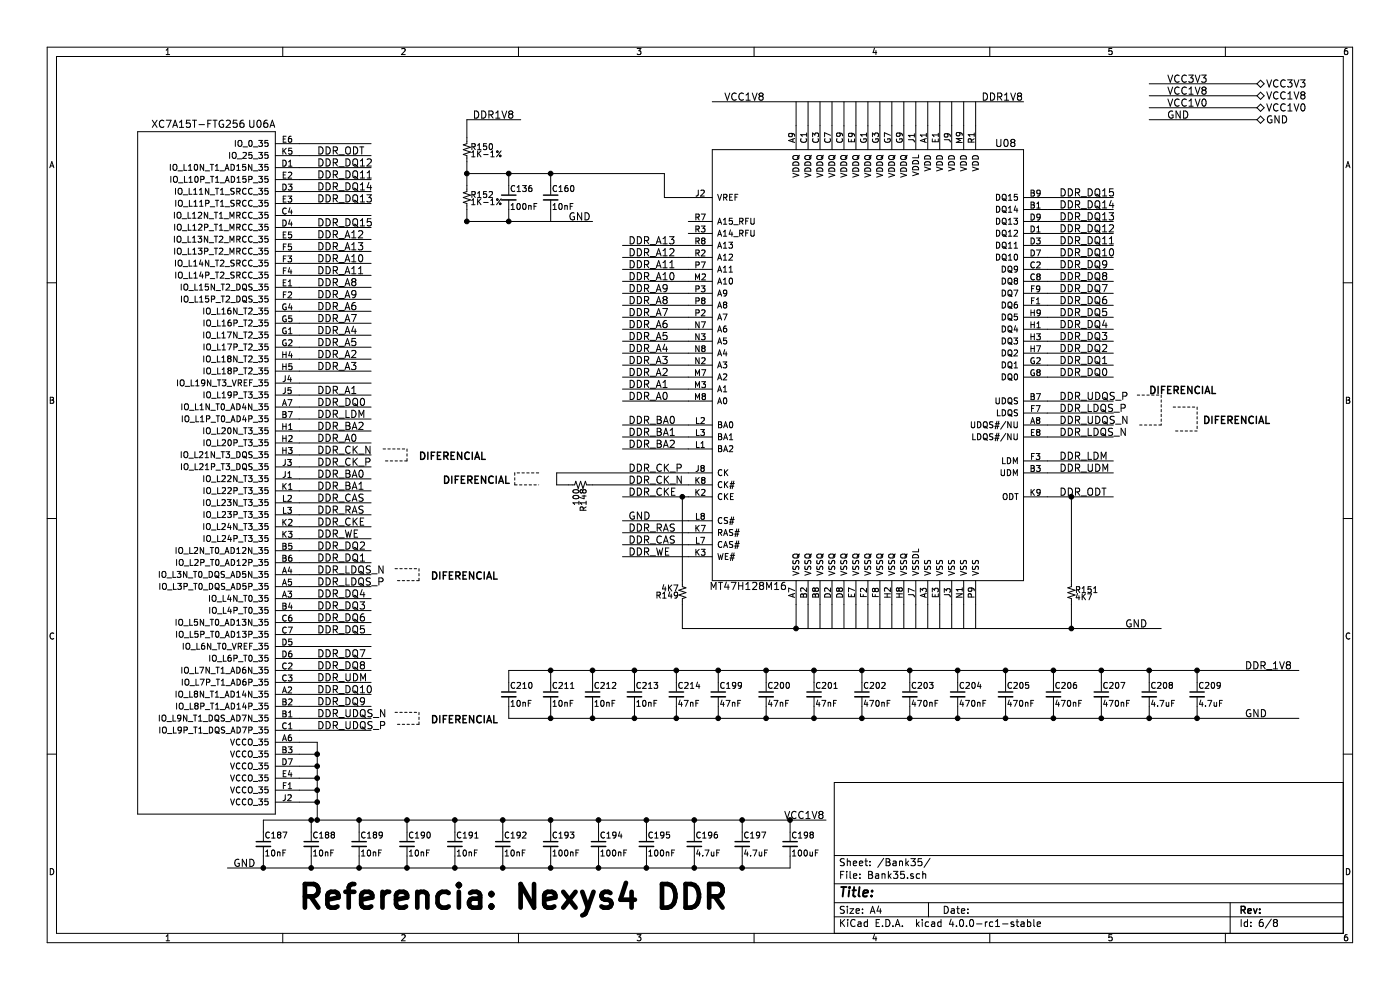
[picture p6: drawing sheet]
EESchema Schematic File Version 2
LIBS:r_small
LIBS:power
LIBS:device
LIBS:transistors
LIBS:conn
LIBS:linear
LIBS:regul
LIBS:74xx
LIBS:cmos4000
LIBS:adc-dac
LIBS:memory
LIBS:xilinx
LIBS:microcontrollers
LIBS:dsp
LIBS:microchip
LIBS:analog_switches
LIBS:motorola
LIBS:texas
LIBS:intel
LIBS:audio
LIBS:interface
LIBS:digital-audio
LIBS:philips
LIBS:display
LIBS:cypress
LIBS:siliconi
LIBS:opto
LIBS:atmel
LIBS:contrib
LIBS:XilinxArtix7
LIBS:valves
LIBS:EduCiaaXSchLibrary
LIBS:ft2232h
LIBS:EduCiaaX-cache
EELAYER 25 0
EELAYER END
$Descr A4 11693 8268
encoding utf-8
Sheet 6 8
Title ""
Date ""
Rev ""
Comp ""
Comment1 ""
Comment2 ""
Comment3 ""
Comment4 ""
$EndDescr
$Comp
L XC7A15T-FTG256 U06
U 1 1
P 2300 1100
F 0 "U06" H 2300 1160 60  0000 R CNN
F 1 "XC7A15T-FTG256" H 2050 1160 60  0000 R CNN
F 2 "" H 2300 1050 60  0000 C CNN
F 3 "" H 2300 1050 60  0000 C CNN
	1    2300 1100
	1    0    0    -1  
$EndComp
Text HLabel 10500 700  2    60   BiDi ~ 0
VCC3V3
Text HLabel 10500 800  2    60   BiDi ~ 0
VCC1V8
Text HLabel 10500 900  2    60   BiDi ~ 0
VCC1V0
Wire Wire Line
	10500 700  9600 700 
Wire Wire Line
	10500 800  9600 800 
Wire Wire Line
	10500 900  9600 900 
Text Label 9750 700  0    60   ~ 0
VCC3V3
Text Label 9750 800  0    60   ~ 0
VCC1V8
Text Label 9750 900  0    60   ~ 0
VCC1V0
Text HLabel 10500 1000 2    60   BiDi ~ 0
GND
Wire Wire Line
	10500 1000 9600 1000
Text Label 9750 1000 0    60   ~ 0
GND
$Comp
L MT47H128M16 U8
U 1 1
P 8550 1250
AR Path="/561AFDE0" Ref="U8"  Part="1" 
AR Path="/5612E183/561AFDE0" Ref="U08"  Part="1" 
F 0 "U08" H 8400 1300 60  0000 C CNN
F 1 "MT47H128M16" H 6250 -2400 60  0000 C CNN
F 2 "" H 8550 1250 60  0000 C CNN
F 3 "" H 8550 1250 60  0000 C CNN
	1    8550 1250
	1    0    0    -1  
$EndComp
Wire Wire Line
	6650 1050 6650 850 
Wire Wire Line
	6750 850  6750 1050
Wire Wire Line
	6850 1050 6850 850 
Wire Wire Line
	6950 1050 6950 850 
Wire Wire Line
	7050 1050 7050 850 
Wire Wire Line
	7150 1050 7150 850 
Wire Wire Line
	7250 1050 7250 850 
Wire Wire Line
	7350 1050 7350 850 
Wire Wire Line
	7450 1050 7450 850 
Wire Wire Line
	7550 1050 7550 850 
Wire Wire Line
	7650 1050 7650 850 
Wire Wire Line
	7750 1050 7750 850 
Wire Wire Line
	7850 1050 7850 850 
Wire Wire Line
	7950 1050 7950 850 
Wire Wire Line
	8050 1050 8050 850 
Wire Wire Line
	8150 1050 8150 850 
Wire Wire Line
	5950 850  8550 850 
Text Label 6050 850  0    60   ~ 0
VCC1V8
Text Label 8200 850  0    60   ~ 0
DDR1V8
Wire Wire Line
	8750 1650 9300 1650
Wire Wire Line
	9300 1750 8750 1750
Wire Wire Line
	8750 1850 9300 1850
Wire Wire Line
	9300 1950 8750 1950
Wire Wire Line
	8750 2050 9300 2050
Wire Wire Line
	9300 2150 8750 2150
Wire Wire Line
	8750 2250 9300 2250
Wire Wire Line
	9300 2350 8750 2350
Wire Wire Line
	8750 2450 9300 2450
Wire Wire Line
	9300 2550 8750 2550
Wire Wire Line
	8750 2650 9300 2650
Wire Wire Line
	9300 2750 8750 2750
Wire Wire Line
	8750 2850 9300 2850
Wire Wire Line
	9300 2950 8750 2950
Wire Wire Line
	8750 3050 9300 3050
Wire Wire Line
	9300 3150 8750 3150
Wire Wire Line
	8750 3350 9300 3350
Wire Wire Line
	9300 3450 8750 3450
Wire Wire Line
	8750 3550 9300 3550
Wire Wire Line
	8750 3650 9300 3650
Wire Wire Line
	8750 3850 9300 3850
Wire Wire Line
	9300 3950 8750 3950
Wire Wire Line
	8750 4150 9300 4150
Wire Wire Line
	5750 2050 5200 2050
Wire Wire Line
	5200 2150 5750 2150
Wire Wire Line
	5750 2250 5200 2250
Wire Wire Line
	5200 2350 5750 2350
Wire Wire Line
	5750 2450 5200 2450
Wire Wire Line
	5200 2550 5750 2550
Wire Wire Line
	5750 2650 5200 2650
Wire Wire Line
	5200 2750 5750 2750
Wire Wire Line
	5750 2850 5200 2850
Wire Wire Line
	5200 2950 5750 2950
Wire Wire Line
	5750 3050 5200 3050
Wire Wire Line
	5200 3150 5750 3150
Wire Wire Line
	5750 3250 5200 3250
Wire Wire Line
	5200 3350 5750 3350
Wire Wire Line
	5750 3550 5200 3550
Wire Wire Line
	5200 3650 5750 3650
Wire Wire Line
	5750 3750 5200 3750
Wire Wire Line
	4650 3950 5750 3950
Wire Wire Line
	4950 4050 5750 4050
Wire Wire Line
	5200 4150 5750 4150
Wire Wire Line
	5750 4350 5200 4350
Wire Wire Line
	5200 4450 5750 4450
Wire Wire Line
	5750 4550 5200 4550
Wire Wire Line
	5200 4650 5750 4650
Wire Wire Line
	6650 5050 6650 5250
Wire Wire Line
	6750 5250 6750 5050
Wire Wire Line
	6850 5050 6850 5250
Wire Wire Line
	6950 5250 6950 5050
Wire Wire Line
	7050 5050 7050 5250
Wire Wire Line
	7150 5250 7150 5050
Wire Wire Line
	7250 5050 7250 5250
Wire Wire Line
	7350 5250 7350 5050
Wire Wire Line
	7450 5050 7450 5250
Wire Wire Line
	7550 5050 7550 5250
Wire Wire Line
	7650 5250 7650 5050
Wire Wire Line
	7750 5050 7750 5250
Wire Wire Line
	7850 5250 7850 5050
Wire Wire Line
	7950 5050 7950 5250
Wire Wire Line
	8050 5050 8050 5250
Wire Wire Line
	8150 5250 8150 5050
Wire Wire Line
	5700 5250 9700 5250
Wire Wire Line
	8950 5250 8950 5050
$Comp
L R_ R151
U 1 1
P 8950 4950
F 0 "R151" H 8980 4970 50  0000 L CNN
F 1 "4K7" H 8980 4910 50  0000 L CNN
F 2 "" H 8950 4950 60  0000 C CNN
F 3 "" H 8950 4950 60  0000 C CNN
	1    8950 4950
	1    0    0    -1  
$EndComp
Wire Wire Line
	8950 4850 8950 4150
Connection ~ 8950 4150
$Comp
L C_Small C160
U 1 1
P 4600 1650
F 0 "C160" H 4610 1720 50  0000 L CNN
F 1 "10nF" H 4610 1570 50  0000 L CNN
F 2 "" H 4600 1650 60  0000 C CNN
F 3 "" H 4600 1650 60  0000 C CNN
	1    4600 1650
	1    0    0    -1  
$EndComp
$Comp
L C_Small C136
U 1 1
P 4250 1650
F 0 "C136" H 4260 1720 50  0000 L CNN
F 1 "100nF" H 4260 1570 50  0000 L CNN
F 2 "" H 4250 1650 60  0000 C CNN
F 3 "" H 4250 1650 60  0000 C CNN
	1    4250 1650
	1    0    0    -1  
$EndComp
$Comp
L R_ R152
U 1 1
P 3900 1650
F 0 "R152" H 3930 1670 50  0000 L CNN
F 1 "1K-1%" H 3930 1610 50  0000 L CNN
F 2 "" H 3900 1650 60  0000 C CNN
F 3 "" H 3900 1650 60  0000 C CNN
	1    3900 1650
	1    0    0    -1  
$EndComp
$Comp
L R_ R150
U 1 1
P 3900 1250
F 0 "R150" H 3930 1270 50  0000 L CNN
F 1 "1K-1%" H 3930 1210 50  0000 L CNN
F 2 "" H 3900 1250 60  0000 C CNN
F 3 "" H 3900 1250 60  0000 C CNN
	1    3900 1250
	1    0    0    -1  
$EndComp
Wire Wire Line
	4600 1750 4600 1850
Wire Wire Line
	3900 1750 3900 1850
Connection ~ 3900 1850
Wire Wire Line
	4250 1750 4250 1850
Connection ~ 4250 1850
Wire Wire Line
	3900 1550 3900 1350
Wire Wire Line
	3900 1450 5550 1450
Wire Wire Line
	5550 1450 5550 1650
Wire Wire Line
	5550 1650 5750 1650
Connection ~ 3900 1450
Wire Wire Line
	4600 1550 4600 1450
Connection ~ 4600 1450
Wire Wire Line
	4250 1550 4250 1450
Connection ~ 4250 1450
Wire Wire Line
	3900 1150 3900 1000
Wire Wire Line
	3900 1000 4350 1000
Wire Wire Line
	3900 1850 4950 1850
Text Label 4750 1850 0    60   ~ 0
GND
Text Label 3950 1000 0    60   ~ 0
DDR1V8
Text Label 5250 2050 0    60   ~ 0
DDR_A13
Text Label 5250 2150 0    60   ~ 0
DDR_A12
Text Label 5250 2250 0    60   ~ 0
DDR_A11
Text Label 5250 2350 0    60   ~ 0
DDR_A10
Text Label 5250 2450 0    60   ~ 0
DDR_A9
Text Label 5250 2550 0    60   ~ 0
DDR_A8
Text Label 5250 2650 0    60   ~ 0
DDR_A7
Text Label 5250 2750 0    60   ~ 0
DDR_A6
Text Label 5250 2850 0    60   ~ 0
DDR_A5
Text Label 5250 2950 0    60   ~ 0
DDR_A4
Text Label 5250 3050 0    60   ~ 0
DDR_A3
Text Label 5250 3150 0    60   ~ 0
DDR_A2
Text Label 5250 3250 0    60   ~ 0
DDR_A1
Text Label 5250 3350 0    60   ~ 0
DDR_A0
Text Label 5250 3550 0    60   ~ 0
DDR_BA0
Text Label 5250 3650 0    60   ~ 0
DDR_BA1
Text Label 5250 3750 0    60   ~ 0
DDR_BA2
Text Label 5250 3950 0    60   ~ 0
DDR_CK_P
Text Label 5250 4050 0    60   ~ 0
DDR_CK_N
Text Label 5250 4150 0    60   ~ 0
DDR_CKE
Text Label 5250 4450 0    60   ~ 0
DDR_RAS
Text Label 5250 4550 0    60   ~ 0
DDR_CAS
Text Label 5250 4650 0    60   ~ 0
DDR_WE
$Comp
L R_ R148
U 1 1
P 4850 4050
F 0 "R148" H 4880 4070 50  0000 L CNN
F 1 "100" H 4880 4010 50  0000 L CNN
F 2 "" H 4850 4050 60  0000 C CNN
F 3 "" H 4850 4050 60  0000 C CNN
	1    4850 4050
	0    1    1    0   
$EndComp
Wire Wire Line
	4650 3950 4650 4050
Wire Wire Line
	4650 4050 4750 4050
$Comp
L R_ R149
U 1 1
P 5700 4950
F 0 "R149" H 5730 4970 50  0000 L CNN
F 1 "4K7" H 5730 4910 50  0000 L CNN
F 2 "" H 5700 4950 60  0000 C CNN
F 3 "" H 5700 4950 60  0000 C CNN
	1    5700 4950
	-1   0    0    1   
$EndComp
Wire Wire Line
	5700 4150 5700 4850
Connection ~ 5700 4150
Wire Wire Line
	5700 5050 5700 5250
Connection ~ 6650 5250
Text Label 9400 5250 0    60   ~ 0
GND
Text Label 8850 1650 0    60   ~ 0
DDR_DQ15
Text Label 8850 1750 0    60   ~ 0
DDR_DQ14
Text Label 8850 1850 0    60   ~ 0
DDR_DQ13
Text Label 8850 1950 0    60   ~ 0
DDR_DQ12
Text Label 8850 2050 0    60   ~ 0
DDR_DQ11
Text Label 8850 2150 0    60   ~ 0
DDR_DQ10
Text Label 8850 2250 0    60   ~ 0
DDR_DQ9
Text Label 8850 2350 0    60   ~ 0
DDR_DQ8
Text Label 8850 2450 0    60   ~ 0
DDR_DQ7
Text Label 8850 2550 0    60   ~ 0
DDR_DQ6
Text Label 8850 2650 0    60   ~ 0
DDR_DQ5
Text Label 8850 2750 0    60   ~ 0
DDR_DQ4
Text Label 8850 2850 0    60   ~ 0
DDR_DQ3
Text Label 8850 2950 0    60   ~ 0
DDR_DQ2
Text Label 8850 3050 0    60   ~ 0
DDR_DQ1
Text Label 8850 3150 0    60   ~ 0
DDR_DQ0
Text Label 8850 3350 0    60   ~ 0
DDR_UDQS_P
Text Label 8850 3450 0    60   ~ 0
DDR_LDQS_P
Text Label 8850 3550 0    60   ~ 0
DDR_UDQS_N
Text Label 8850 3650 0    60   ~ 0
DDR_LDQS_N
Text Label 8850 3850 0    60   ~ 0
DDR_LDM
Text Label 8850 3950 0    60   ~ 0
DDR_UDM
Text Label 8850 4150 0    60   ~ 0
DDR_ODT
Connection ~ 8950 5250
$Comp
L C_Small C209
U 1 1
P 10000 5800
F 0 "C209" H 10010 5870 50  0000 L CNN
F 1 "4.7uF" H 10010 5720 50  0000 L CNN
F 2 "" H 10000 5800 60  0000 C CNN
F 3 "" H 10000 5800 60  0000 C CNN
	1    10000 5800
	1    0    0    -1  
$EndComp
$Comp
L C_Small C208
U 1 1
P 9600 5800
F 0 "C208" H 9610 5870 50  0000 L CNN
F 1 "4.7uF" H 9610 5720 50  0000 L CNN
F 2 "" H 9600 5800 60  0000 C CNN
F 3 "" H 9600 5800 60  0000 C CNN
	1    9600 5800
	1    0    0    -1  
$EndComp
$Comp
L C_Small C207
U 1 1
P 9200 5800
F 0 "C207" H 9210 5870 50  0000 L CNN
F 1 "470nF" H 9210 5720 50  0000 L CNN
F 2 "" H 9200 5800 60  0000 C CNN
F 3 "" H 9200 5800 60  0000 C CNN
	1    9200 5800
	1    0    0    -1  
$EndComp
$Comp
L C_Small C206
U 1 1
P 8800 5800
F 0 "C206" H 8810 5870 50  0000 L CNN
F 1 "470nF" H 8810 5720 50  0000 L CNN
F 2 "" H 8800 5800 60  0000 C CNN
F 3 "" H 8800 5800 60  0000 C CNN
	1    8800 5800
	1    0    0    -1  
$EndComp
$Comp
L C_Small C205
U 1 1
P 8400 5800
F 0 "C205" H 8410 5870 50  0000 L CNN
F 1 "470nF" H 8410 5720 50  0000 L CNN
F 2 "" H 8400 5800 60  0000 C CNN
F 3 "" H 8400 5800 60  0000 C CNN
	1    8400 5800
	1    0    0    -1  
$EndComp
$Comp
L C_Small C204
U 1 1
P 8000 5800
F 0 "C204" H 8010 5870 50  0000 L CNN
F 1 "470nF" H 8010 5720 50  0000 L CNN
F 2 "" H 8000 5800 60  0000 C CNN
F 3 "" H 8000 5800 60  0000 C CNN
	1    8000 5800
	1    0    0    -1  
$EndComp
$Comp
L C_Small C203
U 1 1
P 7600 5800
F 0 "C203" H 7610 5870 50  0000 L CNN
F 1 "470nF" H 7610 5720 50  0000 L CNN
F 2 "" H 7600 5800 60  0000 C CNN
F 3 "" H 7600 5800 60  0000 C CNN
	1    7600 5800
	1    0    0    -1  
$EndComp
$Comp
L C_Small C202
U 1 1
P 7200 5800
F 0 "C202" H 7210 5870 50  0000 L CNN
F 1 "470nF" H 7210 5720 50  0000 L CNN
F 2 "" H 7200 5800 60  0000 C CNN
F 3 "" H 7200 5800 60  0000 C CNN
	1    7200 5800
	1    0    0    -1  
$EndComp
$Comp
L C_Small C201
U 1 1
P 6800 5800
F 0 "C201" H 6810 5870 50  0000 L CNN
F 1 "47nF" H 6810 5720 50  0000 L CNN
F 2 "" H 6800 5800 60  0000 C CNN
F 3 "" H 6800 5800 60  0000 C CNN
	1    6800 5800
	1    0    0    -1  
$EndComp
$Comp
L C_Small C200
U 1 1
P 6400 5800
F 0 "C200" H 6410 5870 50  0000 L CNN
F 1 "47nF" H 6410 5720 50  0000 L CNN
F 2 "" H 6400 5800 60  0000 C CNN
F 3 "" H 6400 5800 60  0000 C CNN
	1    6400 5800
	1    0    0    -1  
$EndComp
$Comp
L C_Small C199
U 1 1
P 6000 5800
F 0 "C199" H 6010 5870 50  0000 L CNN
F 1 "47nF" H 6010 5720 50  0000 L CNN
F 2 "" H 6000 5800 60  0000 C CNN
F 3 "" H 6000 5800 60  0000 C CNN
	1    6000 5800
	1    0    0    -1  
$EndComp
$Comp
L C_Small C214
U 1 1
P 5650 5800
F 0 "C214" H 5660 5870 50  0000 L CNN
F 1 "47nF" H 5660 5720 50  0000 L CNN
F 2 "" H 5650 5800 60  0000 C CNN
F 3 "" H 5650 5800 60  0000 C CNN
	1    5650 5800
	1    0    0    -1  
$EndComp
$Comp
L C_Small C213
U 1 1
P 5300 5800
F 0 "C213" H 5310 5870 50  0000 L CNN
F 1 "10nF" H 5310 5720 50  0000 L CNN
F 2 "" H 5300 5800 60  0000 C CNN
F 3 "" H 5300 5800 60  0000 C CNN
	1    5300 5800
	1    0    0    -1  
$EndComp
$Comp
L C_Small C212
U 1 1
P 4950 5800
F 0 "C212" H 4960 5870 50  0000 L CNN
F 1 "10nF" H 4960 5720 50  0000 L CNN
F 2 "" H 4950 5800 60  0000 C CNN
F 3 "" H 4950 5800 60  0000 C CNN
	1    4950 5800
	1    0    0    -1  
$EndComp
$Comp
L C_Small C211
U 1 1
P 4600 5800
F 0 "C211" H 4610 5870 50  0000 L CNN
F 1 "10nF" H 4610 5720 50  0000 L CNN
F 2 "" H 4600 5800 60  0000 C CNN
F 3 "" H 4600 5800 60  0000 C CNN
	1    4600 5800
	1    0    0    -1  
$EndComp
$Comp
L C_Small C210
U 1 1
P 4250 5800
F 0 "C210" H 4260 5870 50  0000 L CNN
F 1 "10nF" H 4260 5720 50  0000 L CNN
F 2 "" H 4250 5800 60  0000 C CNN
F 3 "" H 4250 5800 60  0000 C CNN
	1    4250 5800
	1    0    0    -1  
$EndComp
Text Label 10400 5600 0    60   ~ 0
DDR_1V8
Text Label 10400 6000 0    60   ~ 0
GND
Text Label 5250 4350 0    60   ~ 0
GND
Wire Wire Line
	2500 1200 3100 1200
Wire Wire Line
	3100 1300 2500 1300
Wire Wire Line
	2500 1400 3100 1400
Wire Wire Line
	3100 1500 2500 1500
Wire Wire Line
	2500 1600 3100 1600
Wire Wire Line
	3100 1700 2500 1700
Wire Wire Line
	2500 1800 3100 1800
Wire Wire Line
	3100 1900 2500 1900
Wire Wire Line
	2500 2000 3100 2000
Wire Wire Line
	3100 2100 2500 2100
Wire Wire Line
	2500 2200 3100 2200
Wire Wire Line
	3100 2300 2500 2300
Wire Wire Line
	2500 2400 3100 2400
Wire Wire Line
	3100 2500 2500 2500
Wire Wire Line
	2500 2600 3100 2600
Wire Wire Line
	3100 2700 2500 2700
Wire Wire Line
	2500 2800 3100 2800
Wire Wire Line
	3100 2900 2500 2900
Wire Wire Line
	2500 3000 3100 3000
Wire Wire Line
	3100 3100 2500 3100
Wire Wire Line
	2500 3200 3100 3200
Wire Wire Line
	3100 3300 2500 3300
Wire Wire Line
	2500 3400 3100 3400
Wire Wire Line
	3100 3500 2500 3500
Wire Wire Line
	2500 3600 3100 3600
Wire Wire Line
	3100 3700 2500 3700
Wire Wire Line
	2500 3800 3100 3800
Wire Wire Line
	3100 3900 2500 3900
Wire Wire Line
	2500 4000 3100 4000
Wire Wire Line
	3100 4100 2500 4100
Wire Wire Line
	2500 4200 3100 4200
Wire Wire Line
	2500 4300 3100 4300
Wire Wire Line
	3100 4400 2500 4400
Wire Wire Line
	2500 4500 3100 4500
Wire Wire Line
	3100 4600 2500 4600
Wire Wire Line
	2500 4700 3100 4700
Wire Wire Line
	3100 4800 2500 4800
Wire Wire Line
	2500 4900 3100 4900
Wire Wire Line
	3100 5000 2500 5000
Wire Wire Line
	2500 5100 3100 5100
Wire Wire Line
	3100 5200 2500 5200
Wire Wire Line
	2500 5300 3100 5300
Wire Wire Line
	3100 5400 2500 5400
Wire Wire Line
	2500 5500 3100 5500
Wire Wire Line
	3100 5600 2500 5600
Wire Wire Line
	2500 5700 3100 5700
Wire Wire Line
	2500 5800 3100 5800
Wire Wire Line
	3100 5900 2500 5900
Wire Wire Line
	2500 6000 3100 6000
Wire Wire Line
	3100 6100 2500 6100
Wire Wire Line
	2500 6200 2650 6200
Wire Wire Line
	2650 6200 2650 6850
Wire Wire Line
	2500 6300 2650 6300
Connection ~ 2650 6300
Wire Wire Line
	2650 6400 2500 6400
Connection ~ 2650 6400
Wire Wire Line
	2500 6500 2650 6500
Connection ~ 2650 6500
Wire Wire Line
	2650 6600 2500 6600
Connection ~ 2650 6600
Connection ~ 2650 6700
$Comp
L C_Small C187
U 1 1
P 2200 7050
F 0 "C187" H 2210 7120 50  0000 L CNN
F 1 "10nF" H 2210 6970 50  0000 L CNN
F 2 "" H 2200 7050 60  0000 C CNN
F 3 "" H 2200 7050 60  0000 C CNN
	1    2200 7050
	1    0    0    -1  
$EndComp
$Comp
L C_Small C188
U 1 1
P 2600 7050
F 0 "C188" H 2610 7120 50  0000 L CNN
F 1 "10nF" H 2610 6970 50  0000 L CNN
F 2 "" H 2600 7050 60  0000 C CNN
F 3 "" H 2600 7050 60  0000 C CNN
	1    2600 7050
	1    0    0    -1  
$EndComp
$Comp
L C_Small C189
U 1 1
P 3000 7050
F 0 "C189" H 3010 7120 50  0000 L CNN
F 1 "10nF" H 3010 6970 50  0000 L CNN
F 2 "" H 3000 7050 60  0000 C CNN
F 3 "" H 3000 7050 60  0000 C CNN
	1    3000 7050
	1    0    0    -1  
$EndComp
$Comp
L C_Small C190
U 1 1
P 3400 7050
F 0 "C190" H 3410 7120 50  0000 L CNN
F 1 "10nF" H 3410 6970 50  0000 L CNN
F 2 "" H 3400 7050 60  0000 C CNN
F 3 "" H 3400 7050 60  0000 C CNN
	1    3400 7050
	1    0    0    -1  
$EndComp
$Comp
L C_Small C191
U 1 1
P 3800 7050
F 0 "C191" H 3810 7120 50  0000 L CNN
F 1 "10nF" H 3810 6970 50  0000 L CNN
F 2 "" H 3800 7050 60  0000 C CNN
F 3 "" H 3800 7050 60  0000 C CNN
	1    3800 7050
	1    0    0    -1  
$EndComp
$Comp
L C_Small C192
U 1 1
P 4200 7050
F 0 "C192" H 4210 7120 50  0000 L CNN
F 1 "10nF" H 4210 6970 50  0000 L CNN
F 2 "" H 4200 7050 60  0000 C CNN
F 3 "" H 4200 7050 60  0000 C CNN
	1    4200 7050
	1    0    0    -1  
$EndComp
$Comp
L C_Small C193
U 1 1
P 4600 7050
F 0 "C193" H 4610 7120 50  0000 L CNN
F 1 "100nF" H 4610 6970 50  0000 L CNN
F 2 "" H 4600 7050 60  0000 C CNN
F 3 "" H 4600 7050 60  0000 C CNN
	1    4600 7050
	1    0    0    -1  
$EndComp
$Comp
L C_Small C194
U 1 1
P 5000 7050
F 0 "C194" H 5010 7120 50  0000 L CNN
F 1 "100nF" H 5010 6970 50  0000 L CNN
F 2 "" H 5000 7050 60  0000 C CNN
F 3 "" H 5000 7050 60  0000 C CNN
	1    5000 7050
	1    0    0    -1  
$EndComp
$Comp
L C_Small C195
U 1 1
P 5400 7050
F 0 "C195" H 5410 7120 50  0000 L CNN
F 1 "100nF" H 5410 6970 50  0000 L CNN
F 2 "" H 5400 7050 60  0000 C CNN
F 3 "" H 5400 7050 60  0000 C CNN
	1    5400 7050
	1    0    0    -1  
$EndComp
$Comp
L C_Small C196
U 1 1
P 5800 7050
F 0 "C196" H 5810 7120 50  0000 L CNN
F 1 "4.7uF" H 5810 6970 50  0000 L CNN
F 2 "" H 5800 7050 60  0000 C CNN
F 3 "" H 5800 7050 60  0000 C CNN
	1    5800 7050
	1    0    0    -1  
$EndComp
$Comp
L C_Small C197
U 1 1
P 6200 7050
F 0 "C197" H 6210 7120 50  0000 L CNN
F 1 "4.7uF" H 6210 6970 50  0000 L CNN
F 2 "" H 6200 7050 60  0000 C CNN
F 3 "" H 6200 7050 60  0000 C CNN
	1    6200 7050
	1    0    0    -1  
$EndComp
$Comp
L C_Small C198
U 1 1
P 6600 7050
F 0 "C198" H 6610 7120 50  0000 L CNN
F 1 "100uF" H 6610 6970 50  0000 L CNN
F 2 "" H 6600 7050 60  0000 C CNN
F 3 "" H 6600 7050 60  0000 C CNN
	1    6600 7050
	1    0    0    -1  
$EndComp
Text Label 6550 6850 0    60   ~ 0
VCC1V8
Text Label 1950 7250 0    60   ~ 0
GND
Text Notes 2500 7600 0    197  ~ 39
Referencia: Nexys4 DDR 
Wire Wire Line
	10850 5600 4250 5600
Wire Wire Line
	4250 5600 4250 5700
Wire Wire Line
	10850 6000 4250 6000
Wire Wire Line
	4250 6000 4250 5900
Wire Wire Line
	4600 5700 4600 5600
Connection ~ 4600 5600
Wire Wire Line
	4950 5700 4950 5600
Connection ~ 4950 5600
Wire Wire Line
	5300 5700 5300 5600
Connection ~ 5300 5600
Wire Wire Line
	5650 5700 5650 5600
Connection ~ 5650 5600
Wire Wire Line
	6000 5700 6000 5600
Connection ~ 6000 5600
Wire Wire Line
	6400 5700 6400 5600
Connection ~ 6400 5600
Wire Wire Line
	6800 5700 6800 5600
Connection ~ 6800 5600
Wire Wire Line
	7200 5700 7200 5600
Connection ~ 7200 5600
Wire Wire Line
	7600 5700 7600 5600
Connection ~ 7600 5600
Wire Wire Line
	8000 5700 8000 5600
Connection ~ 8000 5600
Wire Wire Line
	8400 5700 8400 5600
Connection ~ 8400 5600
Wire Wire Line
	8800 5700 8800 5600
Connection ~ 8800 5600
Wire Wire Line
	9200 5700 9200 5600
Connection ~ 9200 5600
Wire Wire Line
	9600 5700 9600 5600
Connection ~ 9600 5600
Wire Wire Line
	10000 5700 10000 5600
Connection ~ 10000 5600
Wire Wire Line
	10000 5900 10000 6000
Connection ~ 10000 6000
Wire Wire Line
	9600 6000 9600 5900
Connection ~ 9600 6000
Wire Wire Line
	9200 5900 9200 6000
Connection ~ 9200 6000
Wire Wire Line
	8800 6000 8800 5900
Connection ~ 8800 6000
Wire Wire Line
	8400 5900 8400 6000
Connection ~ 8400 6000
Wire Wire Line
	8000 6000 8000 5900
Connection ~ 8000 6000
Wire Wire Line
	7600 5900 7600 6000
Connection ~ 7600 6000
Wire Wire Line
	7200 6000 7200 5900
Connection ~ 7200 6000
Wire Wire Line
	6800 5900 6800 6000
Connection ~ 6800 6000
Wire Wire Line
	6400 6000 6400 5900
Connection ~ 6400 6000
Wire Wire Line
	6000 5900 6000 6000
Connection ~ 6000 6000
Wire Wire Line
	5650 6000 5650 5900
Connection ~ 5650 6000
Wire Wire Line
	5300 6000 5300 5900
Connection ~ 5300 6000
Wire Wire Line
	4950 5900 4950 6000
Connection ~ 4950 6000
Wire Wire Line
	4600 6000 4600 5900
Connection ~ 4600 6000
Wire Wire Line
	6600 7150 6600 7250
Wire Wire Line
	6600 7250 1900 7250
Wire Wire Line
	2200 6950 2200 6850
Wire Wire Line
	2200 6850 6900 6850
Wire Wire Line
	2200 7150 2200 7250
Connection ~ 2200 7250
Wire Wire Line
	2600 7250 2600 7150
Connection ~ 2600 7250
Wire Wire Line
	2600 6950 2600 6850
Connection ~ 2600 6850
Wire Wire Line
	2650 6700 2500 6700
Connection ~ 2650 6850
Wire Wire Line
	3000 6950 3000 6850
Connection ~ 3000 6850
Wire Wire Line
	3000 7150 3000 7250
Connection ~ 3000 7250
Wire Wire Line
	3400 7250 3400 7150
Connection ~ 3400 7250
Wire Wire Line
	3400 6950 3400 6850
Connection ~ 3400 6850
Wire Wire Line
	3800 6850 3800 6950
Connection ~ 3800 6850
Wire Wire Line
	3800 7150 3800 7250
Connection ~ 3800 7250
Wire Wire Line
	4200 7250 4200 7150
Connection ~ 4200 7250
Wire Wire Line
	4200 6950 4200 6850
Connection ~ 4200 6850
Wire Wire Line
	4600 6850 4600 6950
Connection ~ 4600 6850
Wire Wire Line
	4600 7150 4600 7250
Connection ~ 4600 7250
Wire Wire Line
	5000 7250 5000 7150
Connection ~ 5000 7250
Wire Wire Line
	5000 6950 5000 6850
Connection ~ 5000 6850
Wire Wire Line
	5400 6850 5400 6950
Connection ~ 5400 6850
Wire Wire Line
	5400 7150 5400 7250
Connection ~ 5400 7250
Wire Wire Line
	5800 7250 5800 7150
Connection ~ 5800 7250
Wire Wire Line
	5800 6950 5800 6850
Connection ~ 5800 6850
Wire Wire Line
	6200 6850 6200 6950
Connection ~ 6200 6850
Wire Wire Line
	6200 7150 6200 7250
Connection ~ 6200 7250
Wire Wire Line
	6600 6950 6600 6850
Connection ~ 6600 6850
Text Label 2650 3400 0    60   ~ 0
DDR_DQ0
Text Label 2650 4700 0    60   ~ 0
DDR_DQ1
Text Label 2650 4600 0    60   ~ 0
DDR_DQ2
Text Label 2650 5100 0    60   ~ 0
DDR_DQ3
Text Label 2650 5000 0    60   ~ 0
DDR_DQ4
Text Label 2650 5300 0    60   ~ 0
DDR_DQ5
Text Label 2650 5200 0    60   ~ 0
DDR_DQ6
Text Label 2650 5500 0    60   ~ 0
DDR_DQ7
Text Label 2650 5600 0    60   ~ 0
DDR_DQ8
Text Label 2650 5900 0    60   ~ 0
DDR_DQ9
Text Label 2650 5800 0    60   ~ 0
DDR_DQ10
Text Label 2650 1500 0    60   ~ 0
DDR_DQ11
Text Label 2650 1400 0    60   ~ 0
DDR_DQ12
Text Label 2650 1700 0    60   ~ 0
DDR_DQ13
Text Label 2650 1600 0    60   ~ 0
DDR_DQ14
Text Label 2650 1900 0    60   ~ 0
DDR_DQ15
Text Label 2650 2100 0    60   ~ 0
DDR_A13
Text Label 2650 2000 0    60   ~ 0
DDR_A12
Text Label 2650 2300 0    60   ~ 0
DDR_A11
Text Label 2650 2200 0    60   ~ 0
DDR_A10
Text Label 2650 2500 0    60   ~ 0
DDR_A9
Text Label 2650 2400 0    60   ~ 0
DDR_A8
Text Label 2650 2700 0    60   ~ 0
DDR_A7
Text Label 2650 2600 0    60   ~ 0
DDR_A6
Text Label 2650 2900 0    60   ~ 0
DDR_A5
Text Label 2650 2800 0    60   ~ 0
DDR_A4
Text Label 2650 3100 0    60   ~ 0
DDR_A3
Text Label 2650 3000 0    60   ~ 0
DDR_A2
Text Label 2650 3300 0    60   ~ 0
DDR_A1
Text Label 2650 3700 0    60   ~ 0
DDR_A0
Text Label 2650 3600 0    60   ~ 0
DDR_BA2
Text Label 2650 4100 0    60   ~ 0
DDR_BA1
Text Label 2650 4000 0    60   ~ 0
DDR_BA0
Text Label 2650 4300 0    60   ~ 0
DDR_RAS
Text Label 2650 4200 0    60   ~ 0
DDR_CAS
Text Label 2650 4500 0    60   ~ 0
DDR_WE
Text Label 2650 4400 0    60   ~ 0
DDR_CKE
Text Label 2650 1300 0    60   ~ 0
DDR_ODT
Text Label 2650 3500 0    60   ~ 0
DDR_LDM
Text Label 2650 5700 0    60   ~ 0
DDR_UDM
Text Label 2650 3900 0    60   ~ 0
DDR_CK_P
Text Label 2650 3800 0    60   ~ 0
DDR_CK_N
Wire Notes Line
	3200 3750 3400 3750
Wire Notes Line
	3400 3750 3400 3850
Wire Notes Line
	3400 3850 3200 3850
Text Label 2650 4900 0    60   ~ 0
DDR_LDQS_P
Text Label 2650 4800 0    60   ~ 0
DDR_LDQS_N
Wire Notes Line
	3300 4750 3500 4750
Wire Notes Line
	3500 4750 3500 4850
Wire Notes Line
	3500 4850 3300 4850
Text Label 2650 6100 0    60   ~ 0
DDR_UDQS_P
Text Label 2650 6000 0    60   ~ 0
DDR_UDQS_N
Wire Notes Line
	3300 5950 3500 5950
Wire Notes Line
	3500 5950 3500 6050
Wire Notes Line
	3500 6050 3300 6050
Text Notes 3500 3850 0    60   ~ 12
DIFERENCIAL
Text Notes 3600 4850 0    60   ~ 12
DIFERENCIAL
Text Notes 3600 6050 0    60   ~ 12
DIFERENCIAL
Wire Notes Line
	9500 3300 9700 3300
Wire Notes Line
	9700 3300 9700 3550
Wire Notes Line
	9700 3550 9500 3550
Wire Notes Line
	9800 3400 10000 3400
Wire Notes Line
	10000 3400 10000 3600
Wire Notes Line
	10000 3600 9800 3600
Wire Notes Line
	4500 3950 4300 3950
Wire Notes Line
	4300 3950 4300 4050
Wire Notes Line
	4300 4050 4500 4050
Text Notes 3700 4050 0    60   ~ 12
DIFERENCIAL
Text Notes 10050 3550 0    60   ~ 12
DIFERENCIAL
Text Notes 9600 3300 0    60   ~ 12
DIFERENCIAL
$EndSCHEMATC
